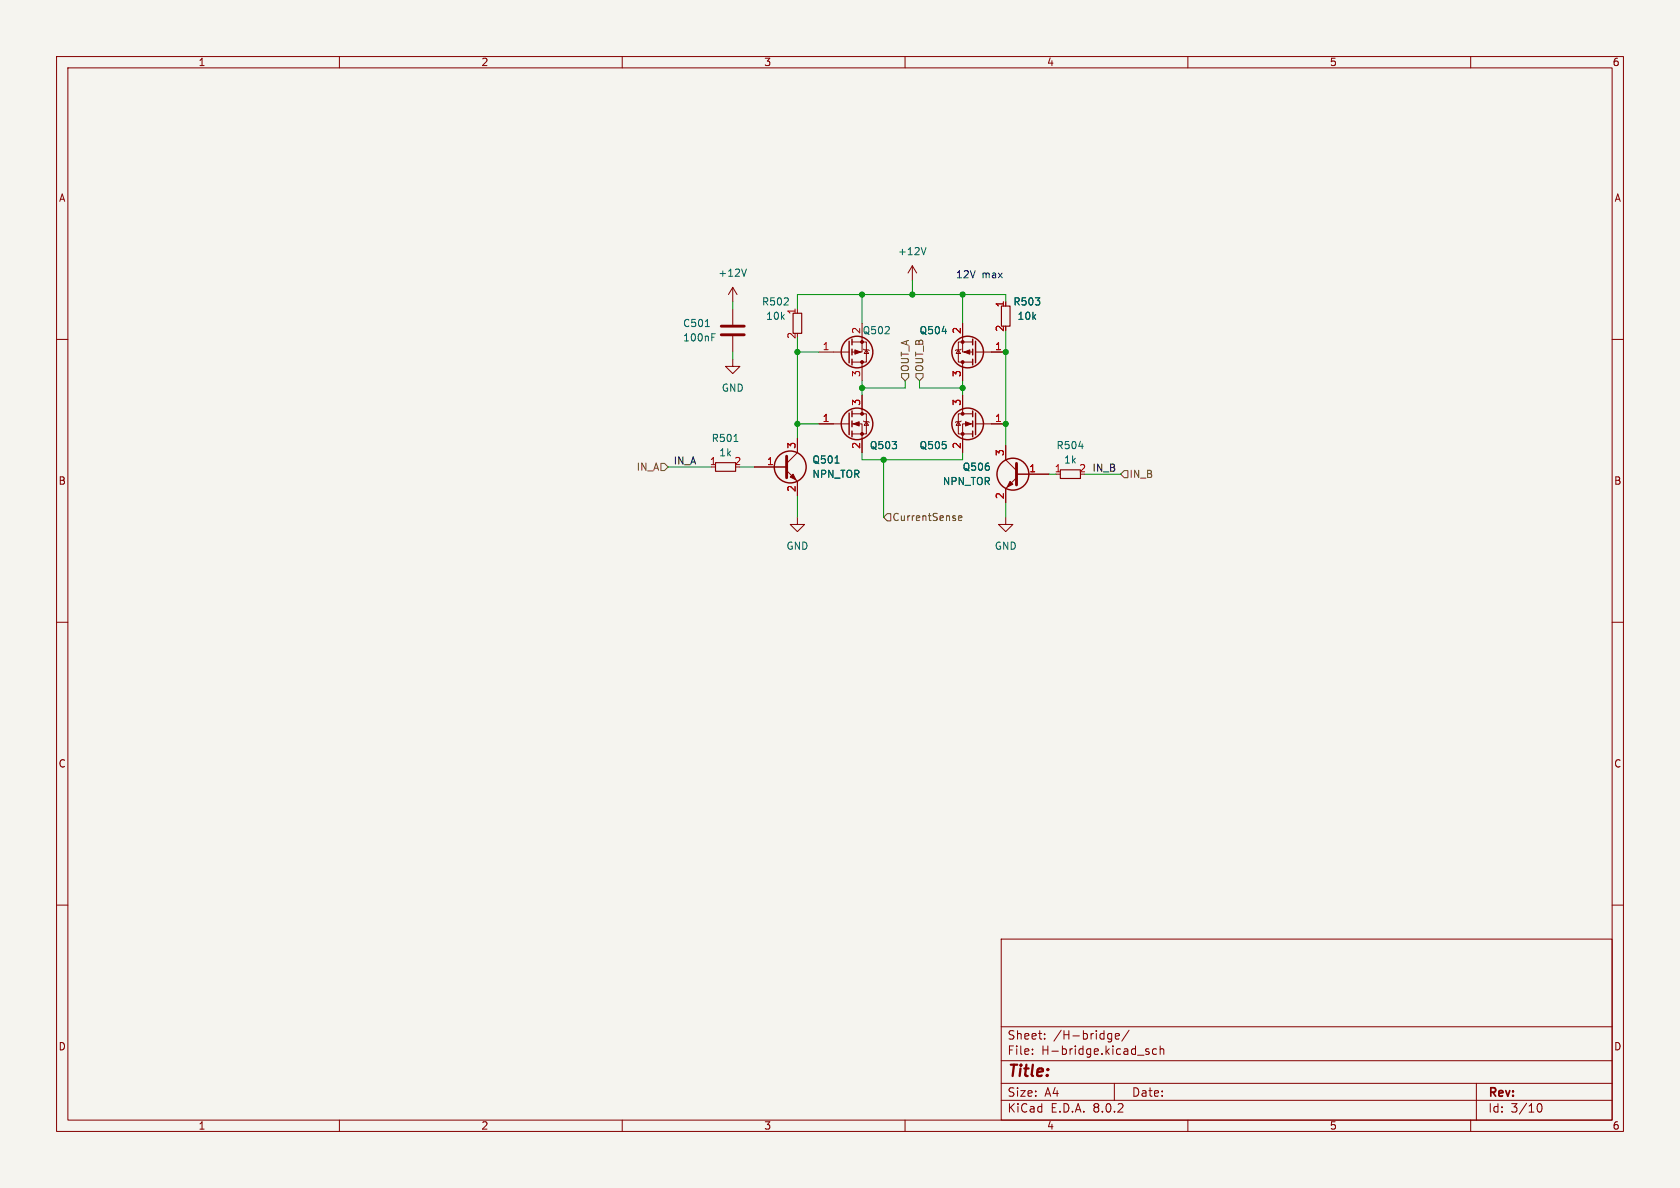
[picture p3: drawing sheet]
<svg xmlns="http://www.w3.org/2000/svg" width="297mm" height="210mm" viewBox="0 0 297 210" stroke-linecap="round" stroke-linejoin="round" font-family="sans-serif">
<path d="M0 0h297v210h-297z" fill="#f5f4ef" stroke="#f5f4ef" stroke-width=".18"/>
<g fill="none" stroke="#840000" stroke-width=".18">
<path d="M10 10h277v190h-277zM12 12h273v186h-273zM60 10v2M110 10v2M160 10v2M210 10v2M260 10v2M10 60h2M129.5 50.8l-.7 1.3M129.5 50.8v2.5M129.5 54.6v2.8M129.5 59.4v2.8"/>
<path d="M129.5 50.8l.8 1.3M152.4 57.2v5h-1.8M161.3 47l-.8 1.3M161.3 47v2.5M161.3 47l.8 1.3M170.2 57.2v5h1.8M285 60h2M129.5 63.5v1.3h1.3l-1.3 1.2-1.2-1.2h1.2M141 77.5v2.5l-1.9 1.9M144.8 62.2h5.3M144.8 74.9h5.3M150.6 60.5h2.6v3.5h-2.6"/>
<path d="M150.6 74.9h1.8v5.1M150.6 73.2h2.6v3.5h-2.6M152.4 64v3.3M152.4 69.9v3.3M152.7 61.7l.1 .1h.7l.2 .2M152.7 74.4l.1 .1h.7l.2 .2M153.2 61.8l.3 .7h-.7zM153.2 74.5l.3 .7h-.7zM169.4 61.8l.4 .7h-.8zM169.4 74.5l.4 .7h-.8zM169.9 61.7l-.1 .1h-.8l-.1 .2M169.9 74.4l-.1 .1h-.8l-.1 .2"/>
<path d="M170.2 64v3.3M170.2 69.9v3.3M172 60.5h-2.6v3.5h2.6M172 74.9h-1.8v5.1M172 73.2h-2.6v3.5h2.6M172.5 62.2h5.3M172.5 74.9h5.3M177.8 78.7v2.6l1.9 1.9M133.3 82.6h5.8M139.1 83.2l1.9 1.9v2.5M141 91.4v1.3h1.2l-1.2 1.3-1.3-1.3h1.3M177.8 91.4v1.3h1.3l-1.3 1.3-1.3-1.3h1.3"/>
<path d="M179.7 84.5l-1.9 1.9v2.5M179.7 83.8h5.7M10 110h2M285 110h2M10 160h2M285 160h2M177 166h108v32h-108zM60 198v2M110 198v2M160 198v2M177 194.5h108M177 191.5h108"/>
<path d="M177 187.5h108M177 181.5h108M182.5 186.3v.1M182.5 185.5v.1M184.7 183.6v.1M184.7 182.8v.1M196.1 182.7l.4 .1M196.5 182.7v1.2l-.1 .2-.4 .1M196.5 183.6l-.4 .1M197 191.5v3M197.2 183.2l.7-.1-.1-.3-.4-.1-.2 .2v.7h.6M199.6 182.1l-1.3 2"/>
<path d="M202.5 185.7l.7 .4-.2 .3-.5-.1M203.1 185.5l-.4-.1-.2 .2M204.5 185.5l-.5-.1-.3 .3v.4l.2 .2h.6M205.1 185.5l.2-.1 .4 .1v.9M205.1 184.9v1.5M210 198v2M260 198v2M261 191.5v6.5M271.7 195.7l.2-.5 .2-.1a.8 .8 0 0 1 .5 .7 .8 .8 0 0 1-.5 .8l-.2-.1-.2-.5"/>
</g>
<path d="M140.2 55.4h1.5v3.5h-1.5zM177 54.1h1.6v3.6h-1.6zM126.5 81.8h3.5v1.5h-3.5zM187.5 83.1h3.5v1.5h-3.5z" fill="none" stroke="#840000" stroke-width=".2"/>
<g fill="none" stroke="#840000" stroke-width=".25">
<path d="M150.6 59.9v1.1M172 59.9v1.1M150.1 60.3v3.8M150.1 73v3.8M150.6 61.7v1M150.6 63.5v1M150.6 72.6v1.1M150.6 74.4v1M150.6 76.2v1M172 61.7v1M172 63.5v1M172 72.6v1.1"/>
<path d="M172 74.4v1M172 76.2v1M172.5 60.3v3.8M172.5 73v3.8"/>
<circle cx="151.5" cy="74.9" r="2.79"/>
<circle cx="151.5" cy="62.2" r="2.79"/>
<circle cx="171.1" cy="74.9" r="2.79"/>
<circle cx="171.1" cy="62.2" r="2.79"/>
<circle cx="139.7" cy="82.5" r="2.82"/>
<circle cx="179.1" cy="83.8" r="2.82"/>
</g>
<g fill="#840000" stroke="#840000" stroke-width=".18">
<path d="M170.4 62.2l1-.4v.8z"/>
<path d="M170.7 74.5l1 .4-1 .4z"/>
<path d="M178.6 85.1l.5 .5-1 .5z"/>
<path d="M139.7 84.3l.5-.5 .5 1z"/>
<path d="M151.1 61.8l1 .4-1 .4z"/>
<path d="M150.9 74.9l1-.4v.8z"/>
<circle cx="170.2" cy="60.5" r=".25"/>
<circle cx="170.2" cy="64" r=".25"/>
<circle cx="170.2" cy="76.7" r=".25"/>
<circle cx="170.2" cy="73.2" r=".25"/>
<circle cx="152.4" cy="60.5" r=".25"/>
<circle cx="152.4" cy="64" r=".25"/>
<circle cx="152.4" cy="76.7" r=".25"/>
<circle cx="152.4" cy="73.2" r=".25"/>
</g>
<path d="M124.7 57.7h.7M125.8 59.6h.5M125.8 59h.6M132 47.6l-.5 1.2M163.7 43.8l-.4 1.2M129.8 78h.7M190.7 78.9h.8M147.6 81.9h.7" fill="none" stroke="#006464" stroke-width=".18"/>
<path d="M127.5 57.7h4.1M127.5 59.2h4.1M139.1 80.6v3.9M179.7 81.9v3.8" fill="none" stroke="#840000" stroke-width=".51"/>
<path d="M159.4 66h1.3v.7l-.7 .6-.6-.6zM161.9 66h1.3v.7l-.6 .6-.7-.6zM116.8 81.9h.7l.6 .7-.6 .6h-.7zM156.8 90.8h.7v1.3h-.7l-.6-.7zM169.4 91.6l.6-.1v-.3h-.4l-.2 .2 .1 .6h.5M198.1 83.8l.7-.6h.6v1.3h-.6z" fill="none" stroke="#725600" stroke-width=".18"/>
<g fill="none" stroke="#009600" stroke-width=".18">
<path d="M129.5 53.3v1.3M141 59.7v17.8M152.4 52.1v5.1M161.3 49.5v2.6M170.2 52.1v5.1M177.8 53.3v-1.2h-36.8v2.5M177.8 58.4v20.3M129.5 62.2v1.3M141 62.2h3.8M141 74.9h3.8M152.4 67.3v2.6M160 67.3v1.3h-7.6"/>
<path d="M162.6 67.3v1.3h7.6M170.2 67.3v2.6M118.1 82.6h7.6M130.8 82.6h2.5M141 87.6v3.8M152.4 80v1.3h17.8v-1.3M156.2 81.3v10.1M177.8 88.9v2.5M185.4 83.8h1.3M191.8 83.8h6.3"/>
</g>
<g fill="#009600" stroke="#009600" stroke-width=".18">
<circle cx="177.8" cy="62.2" r=".46"/>
<circle cx="170.2" cy="52.1" r=".46"/>
<circle cx="161.3" cy="52.1" r=".46"/>
<circle cx="170.2" cy="68.6" r=".46"/>
<circle cx="177.8" cy="74.9" r=".46"/>
<circle cx="156.2" cy="81.3" r=".46"/>
<circle cx="152.4" cy="52.1" r=".46"/>
<circle cx="141" cy="62.2" r=".46"/>
<circle cx="141" cy="74.9" r=".46"/>
<circle cx="152.4" cy="68.6" r=".46"/>
</g>
<text font-size="2.8" fill="#840000" x="178" y="190.9">Title:</text>
<g font-size="2.1" fill="#840000">
<text x="178" y="184">Sheet:</text>
<text x="186.2" y="184">/H-bridge/</text>
<text x="178" y="186.7">File:</text>
<text x="184.1" y="186.7">H-bridge.kicad_sch</text>
<text x="178" y="196.9">KiCad</text>
<text x="178" y="194.1">Size:</text>
<text x="184.7" y="194.1">A4</text>
<text x="185.7" y="196.9">E.D.A.</text>
<text x="193.3" y="196.9">8.0.2</text>
<text x="200" y="194.1">Date:</text>
<text x="263" y="194.3">Rev:</text>
<text x="263" y="196.9">Id:</text>
<text x="267.1" y="196.9">3/10</text>
</g>
<g font-size="1.8" fill="#840000">
<text x="35" y="11.9">1</text>
<text x="85" y="11.9">2</text>
<text x="135" y="11.9">3</text>
<text x="185" y="11.9">4</text>
<text x="235" y="11.9">5</text>
<text x="285" y="11.9">6</text>
<text x="10.3" y="35.9">A</text>
<text x="285.3" y="35.9">A</text>
<text x="10.3" y="85.9">B</text>
<text x="285.3" y="85.9">B</text>
<text x="10.3" y="135.9">C</text>
<text x="285.3" y="135.9">C</text>
<text x="10.3" y="185.9">D</text>
<text x="285.3" y="185.9">D</text>
<text x="35" y="199.9">1</text>
<text x="85" y="199.9">2</text>
<text x="135" y="199.9">3</text>
<text x="185" y="199.9">4</text>
<text x="235" y="199.9">5</text>
<text x="285" y="199.9">6</text>
</g>
<g font-size="1.8" fill="#006464">
<text x="158.6" y="45.3">+12V</text>
<text x="126.9" y="49.1">+12V</text>
<text x="120.7" y="58">C501</text>
<text x="134.6" y="54.2">R502</text>
<text x="135.3" y="56.7">10k</text>
<text x="152.1" y="59.1" transform="rotate(-90 152.1 59.1)">2</text>
<text x="152.4" y="59.3">Q502</text>
<text x="162.5" y="59.3">Q504</text>
<text x="179.1" y="54.2">R503</text>
<text x="179.8" y="56.7">10k</text>
<text x="120.7" y="60.6">100nF</text>
<text x="127.5" y="69.4">GND</text>
<text x="125.7" y="78.3">R501</text>
<text x="127" y="80.9">1k</text>
<text x="143.5" y="82.1">Q501</text>
<text x="153.7" y="79.6">Q503</text>
<text x="162.5" y="79.6">Q505</text>
<text x="170.1" y="83.4">Q506</text>
<text x="186.7" y="79.6">R504</text>
<text x="188" y="82.1">1k</text>
<text x="143.5" y="84.7">NPN_TOR</text>
<text x="166.6" y="86">NPN_TOR</text>
<text x="138.9" y="97.4">GND</text>
<text x="175.8" y="97.4">GND</text>
</g>
<g font-size="1.8" fill="#0000c2">
<text x="168.9" y="49.3">12V</text>
<text x="173.6" y="49.3">max</text>
</g>
<g font-size="1.8" fill="#a90000">
<text x="140.7" y="55.7" transform="rotate(-90 140.7 55.7)">1</text>
<text x="169.9" y="59.1" transform="rotate(-90 169.9 59.1)">2</text>
<text x="177.5" y="58.7" transform="rotate(-90 177.5 58.7)">2</text>
<text x="177.5" y="54.4" transform="rotate(-90 177.5 54.4)">1</text>
<text x="140.7" y="60" transform="rotate(-90 140.7 60)">2</text>
<text x="145.3" y="62">1</text>
<text x="175.8" y="62">1</text>
<text x="152.1" y="71.8" transform="rotate(-90 152.1 71.8)">3</text>
<text x="152.1" y="66.7" transform="rotate(-90 152.1 66.7)">3</text>
<text x="169.9" y="71.8" transform="rotate(-90 169.9 71.8)">3</text>
<text x="169.9" y="66.7" transform="rotate(-90 169.9 66.7)">3</text>
<text x="145.3" y="74.7">1</text>
<text x="175.8" y="74.7">1</text>
<text x="125.4" y="82.3">1</text>
<text x="129.7" y="82.3">2</text>
<text x="135.5" y="82.3">1</text>
<text x="140.7" y="79.4" transform="rotate(-90 140.7 79.4)">3</text>
<text x="152.1" y="79.4" transform="rotate(-90 152.1 79.4)">2</text>
<text x="169.9" y="79.4" transform="rotate(-90 169.9 79.4)">2</text>
<text x="177.5" y="80.7" transform="rotate(-90 177.5 80.7)">3</text>
<text x="181.9" y="83.6">1</text>
<text x="186.4" y="83.6">1</text>
<text x="190.7" y="83.6">2</text>
<text x="140.7" y="87.1" transform="rotate(-90 140.7 87.1)">2</text>
<text x="177.5" y="88.3" transform="rotate(-90 177.5 88.3)">2</text>
</g>
<g font-size="1.8" fill="#725600">
<text x="160.9" y="65.8" transform="rotate(-90 160.9 65.8)">OUT_A</text>
<text x="163.4" y="65.8" transform="rotate(-90 163.4 65.8)">OUT_B</text>
<text x="112.5" y="83.4">IN_A</text>
<text x="199.6" y="84.7">IN_B</text>
<text x="157.7" y="92.3">CurrentSense</text>
</g>
<g font-size="1.8" fill="#0f0f0f">
<text x="119" y="82.2">IN_A</text>
<text x="193" y="83.5">IN_B</text>
</g>
</svg>
